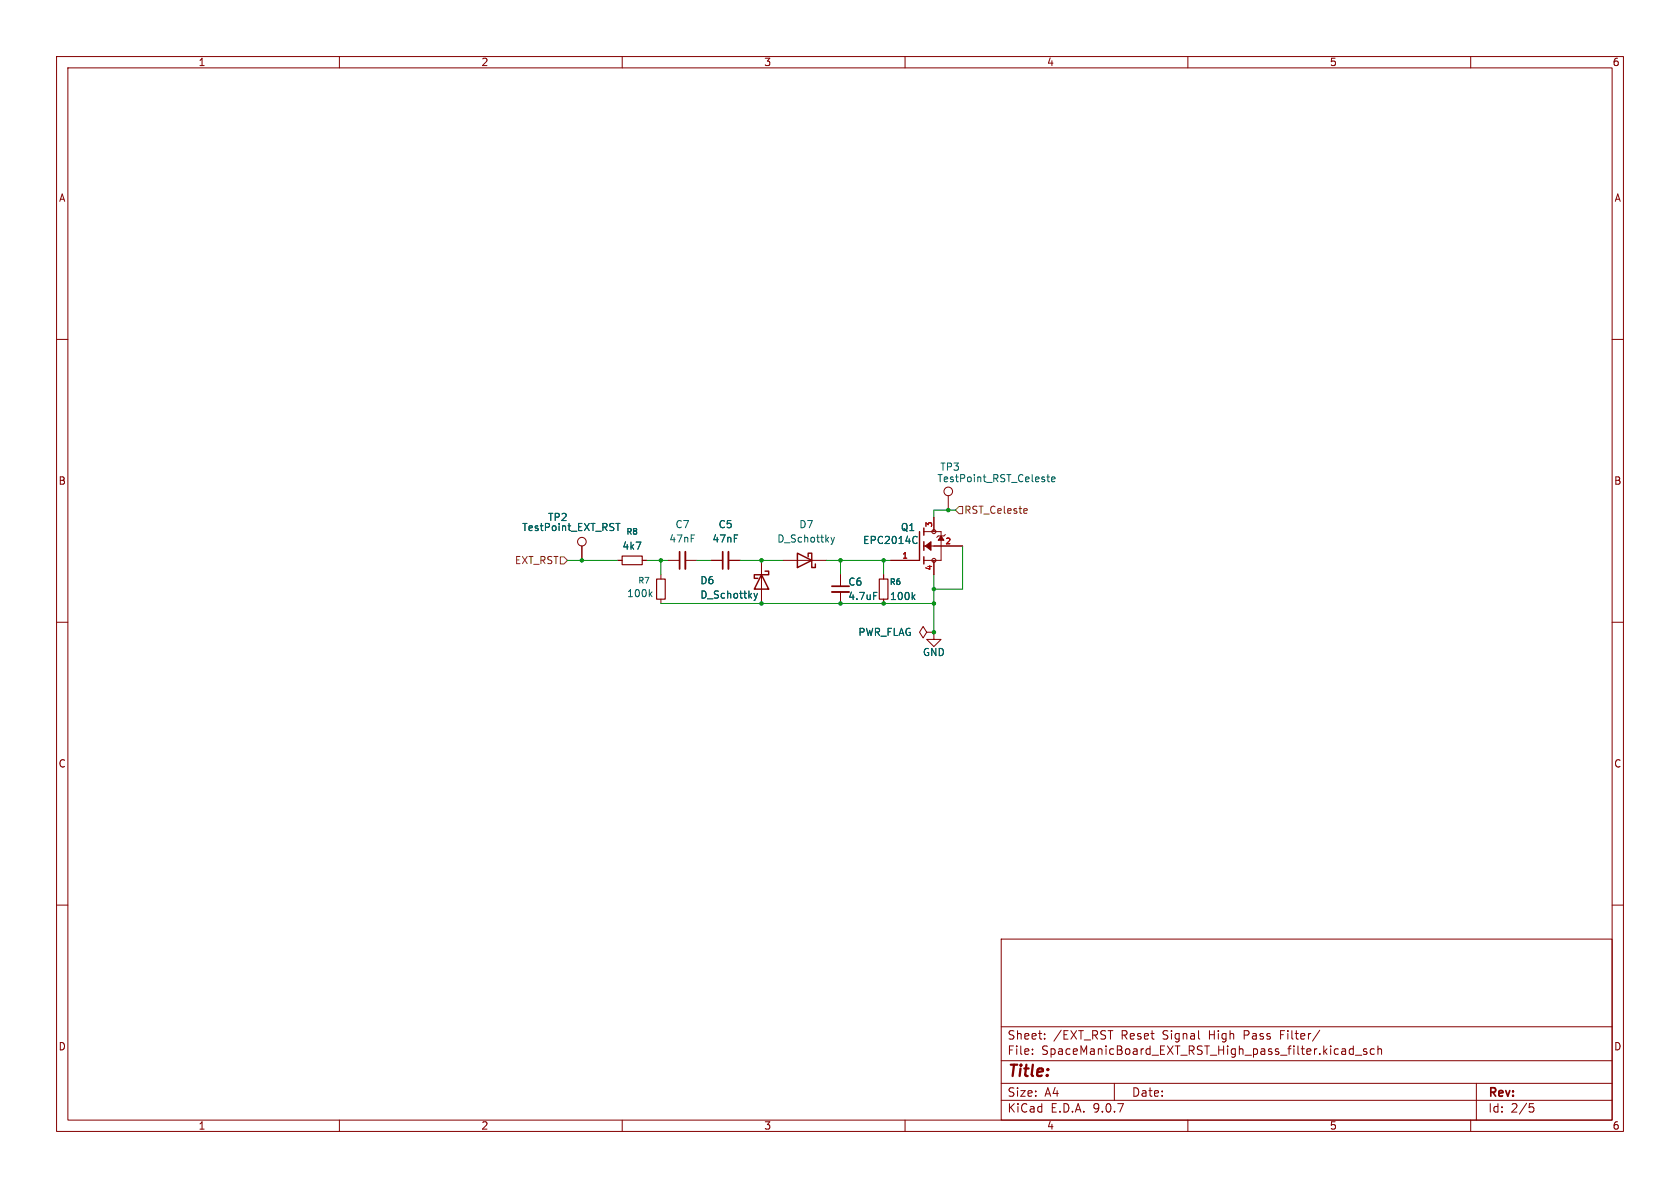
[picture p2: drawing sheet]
(kicad_sch
 (version 20250114)
 (generator "eeschema")
 (generator_version "9.0")
 (paper "A4")
 (lib_symbols
  (symbol "Connector:TestPoint"
   (pin_numbers (hide yes))
   (pin_names
    (offset 0.762) (hide yes)) (exclude_from_sim no) (in_bom yes) (on_board yes)
   (property "Reference" "TP" (at 0 6.858 0) (effects (font (size 1.27 1.27))))
   (property "Value" "TestPoint" (at 0 5.08 0) (effects (font (size 1.27 1.27))))
   (property "Footprint" "" (at 5.08 0 0) (effects (font (size 1.27 1.27)) (hide yes)))
   (property "Datasheet" "~" (at 5.08 0 0) (effects (font (size 1.27 1.27)) (hide yes)))
   (property "Description" "test point" (at 0 0 0) (effects (font (size 1.27 1.27)) (hide yes)))
   (symbol "TestPoint_0_1"
    (circle (center 0 3.302) (radius 0.762) (stroke (width 0) (type default)) (fill (type none))))
   (symbol "TestPoint_1_1"
    (pin passive line (at 0 0 90) (length 2.54) (name "1" (effects (font (size 1.27 1.27)))) (number "1" (effects (font (size 1.27 1.27))))))
   (embedded_fonts no))
  (symbol "Device:C_Small"
   (pin_numbers (hide yes))
   (pin_names
    (offset 0.254) (hide yes)) (exclude_from_sim no) (in_bom yes) (on_board yes)
   (property "Reference" "C" (at 0.254 1.778 0) (effects (font (size 1.27 1.27)) (justify left)))
   (property "Value" "C_Small" (at 0.254 -2.032 0) (effects (font (size 1.27 1.27)) (justify left)))
   (property "Footprint" "" (at 0 0 0) (effects (font (size 1.27 1.27)) (hide yes)))
   (property "Datasheet" "~" (at 0 0 0) (effects (font (size 1.27 1.27)) (hide yes)))
   (property "Description" "Unpolarized capacitor, small symbol" (at 0 0 0) (effects (font (size 1.27 1.27)) (hide yes)))
   (symbol "C_Small_0_1"
    (polyline (pts (xy -1.524 0.508) (xy 1.524 0.508)) (stroke (width 0.3048) (type default)) (fill (type none)))
    (polyline (pts (xy -1.524 -0.508) (xy 1.524 -0.508)) (stroke (width 0.3302) (type default)) (fill (type none))))
   (symbol "C_Small_1_1"
    (pin passive line (at 0 2.54 270) (length 2.032) (name "~" (effects (font (size 1.27 1.27)))) (number "1" (effects (font (size 1.27 1.27)))))
    (pin passive line (at 0 -2.54 90) (length 2.032) (name "~" (effects (font (size 1.27 1.27)))) (number "2" (effects (font (size 1.27 1.27))))))
   (embedded_fonts no))
  (symbol "Device:D_Schottky"
   (pin_numbers (hide yes))
   (pin_names
    (offset 1.016) (hide yes)) (exclude_from_sim no) (in_bom yes) (on_board yes)
   (property "Reference" "D" (at 0 2.54 0) (effects (font (size 1.27 1.27))))
   (property "Value" "D_Schottky" (at 0 -2.54 0) (effects (font (size 1.27 1.27))))
   (property "Footprint" "" (at 0 0 0) (effects (font (size 1.27 1.27)) (hide yes)))
   (property "Datasheet" "~" (at 0 0 0) (effects (font (size 1.27 1.27)) (hide yes)))
   (property "Description" "Schottky diode" (at 0 0 0) (effects (font (size 1.27 1.27)) (hide yes)))
   (symbol "D_Schottky_0_1"
    (polyline (pts (xy -1.905 0.635) (xy -1.905 1.27) (xy -1.27 1.27) (xy -1.27 -1.27) (xy -0.635 -1.27) (xy -0.635 -0.635)) (stroke (width 0.254) (type default)) (fill (type none)))
    (polyline (pts (xy 1.27 1.27) (xy 1.27 -1.27) (xy -1.27 0) (xy 1.27 1.27)) (stroke (width 0.254) (type default)) (fill (type none)))
    (polyline (pts (xy 1.27 0) (xy -1.27 0)) (stroke (width 0) (type default)) (fill (type none))))
   (symbol "D_Schottky_1_1"
    (pin passive line (at -3.81 0 0) (length 2.54) (name "K" (effects (font (size 1.27 1.27)))) (number "1" (effects (font (size 1.27 1.27)))))
    (pin passive line (at 3.81 0 180) (length 2.54) (name "A" (effects (font (size 1.27 1.27)))) (number "2" (effects (font (size 1.27 1.27))))))
   (embedded_fonts no))
  (symbol "Device:R_Small"
   (pin_numbers (hide yes))
   (pin_names
    (offset 0.254) (hide yes)) (exclude_from_sim no) (in_bom yes) (on_board yes)
   (property "Reference" "R" (at 0 0 90) (effects (font (size 1.016 1.016))))
   (property "Value" "R_Small" (at 1.778 0 90) (effects (font (size 1.27 1.27))))
   (property "Footprint" "" (at 0 0 0) (effects (font (size 1.27 1.27)) (hide yes)))
   (property "Datasheet" "~" (at 0 0 0) (effects (font (size 1.27 1.27)) (hide yes)))
   (property "Description" "Resistor, small symbol" (at 0 0 0) (effects (font (size 1.27 1.27)) (hide yes)))
   (symbol "R_Small_0_1"
    (rectangle (start -0.762 1.778) (end 0.762 -1.778) (stroke (width 0.2032) (type default)) (fill (type none))))
   (symbol "R_Small_1_1"
    (pin passive line (at 0 2.54 270) (length 0.762) (name "~" (effects (font (size 1.27 1.27)))) (number "1" (effects (font (size 1.27 1.27)))))
    (pin passive line (at 0 -2.54 90) (length 0.762) (name "~" (effects (font (size 1.27 1.27)))) (number "2" (effects (font (size 1.27 1.27))))))
   (embedded_fonts no))
  (symbol "EPC2014C:EPC2014C"
   (pin_names
    (offset 1.016)) (exclude_from_sim no) (in_bom yes) (on_board yes)
   (property "Reference" "Q" (at -8.89 3.81 0) (effects (font (size 1.27 1.27)) (justify left bottom)))
   (property "Value" "EPC2014C" (at -8.89 -7.62 0) (effects (font (size 1.27 1.27)) (justify left bottom)))
   (property "Footprint" "EPC2014C:TRANS_EPC2014C" (at 0 0 0) (effects (font (size 1.27 1.27)) (justify bottom) (hide yes)))
   (property "Datasheet" "" (at 0 0 0) (effects (font (size 1.27 1.27)) (hide yes)))
   (property "Description" "" (at 0 0 0) (effects (font (size 1.27 1.27)) (hide yes)))
   (property "MF" "EPC" (at 0 0 0) (effects (font (size 1.27 1.27)) (justify bottom) (hide yes)))
   (property "MAXIMUM_PACKAGE_HEIGHT" "0.815mm" (at 0 0 0) (effects (font (size 1.27 1.27)) (justify bottom) (hide yes)))
   (property "Package" "Die EPC" (at 0 0 0) (effects (font (size 1.27 1.27)) (justify bottom) (hide yes)))
   (property "Price" "None" (at 0 0 0) (effects (font (size 1.27 1.27)) (justify bottom) (hide yes)))
   (property "Check_prices" "https://www.snapeda.com/parts/EPC2014C/EPC/view-part/?ref=eda" (at 0 0 0) (effects (font (size 1.27 1.27)) (justify bottom) (hide yes)))
   (property "STANDARD" "Manufacturer Recommendations" (at 0 0 0) (effects (font (size 1.27 1.27)) (justify bottom) (hide yes)))
   (property "PARTREV" "N/A" (at 0 0 0) (effects (font (size 1.27 1.27)) (justify bottom) (hide yes)))
   (property "SnapEDA_Link" "https://www.snapeda.com/parts/EPC2014C/EPC/view-part/?ref=snap" (at 0 0 0) (effects (font (size 1.27 1.27)) (justify bottom) (hide yes)))
   (property "MP" "EPC2014C" (at 0 0 0) (effects (font (size 1.27 1.27)) (justify bottom) (hide yes)))
   (property "Description_1" "N-Channel 40 V 10A (Ta) - Surface Mount Die Outline (5-Solder Bar)" (at 0 0 0) (effects (font (size 1.27 1.27)) (justify bottom) (hide yes)))
   (property "Availability" "In Stock" (at 0 0 0) (effects (font (size 1.27 1.27)) (justify bottom) (hide yes)))
   (property "MANUFACTURER" "EPC" (at 0 0 0) (effects (font (size 1.27 1.27)) (justify bottom) (hide yes)))
   (symbol "EPC2014C_0_0"
    (polyline (pts (xy 0 2.54) (xy 0 -2.54)) (stroke (width 0.254) (type default)) (fill (type none)))
    (polyline (pts (xy 0.762 3.175) (xy 0.762 2.54)) (stroke (width 0.254) (type default)) (fill (type none)))
    (polyline (pts (xy 0.762 2.54) (xy 0.762 1.905)) (stroke (width 0.254) (type default)) (fill (type none)))
    (polyline (pts (xy 0.762 2.54) (xy 3.81 2.54)) (stroke (width 0.1524) (type default)) (fill (type none)))
    (polyline (pts (xy 0.762 0.762) (xy 0.762 0)) (stroke (width 0.254) (type default)) (fill (type none)))
    (polyline (pts (xy 0.762 0) (xy 0.762 -0.762)) (stroke (width 0.254) (type default)) (fill (type none)))
    (polyline (pts (xy 0.762 0) (xy 2.54 0)) (stroke (width 0.1524) (type default)) (fill (type none)))
    (polyline (pts (xy 0.762 -1.905) (xy 0.762 -2.54)) (stroke (width 0.254) (type default)) (fill (type none)))
    (polyline (pts (xy 0.762 -2.54) (xy 0.762 -3.175)) (stroke (width 0.254) (type default)) (fill (type none)))
    (polyline (pts (xy 1.016 0) (xy 2.032 0.762) (xy 2.032 -0.762) (xy 1.016 0)) (stroke (width 0.1524) (type default)) (fill (type outline)))
    (circle (center 2.54 2.54) (radius 0.3592) (stroke (width 0) (type default)) (fill (type none)))
    (circle (center 2.54 -2.54) (radius 0.3592) (stroke (width 0) (type default)) (fill (type none)))
    (polyline (pts (xy 3.302 1.778) (xy 3.048 1.524)) (stroke (width 0.1524) (type default)) (fill (type none)))
    (polyline (pts (xy 3.81 2.54) (xy 3.81 -2.54)) (stroke (width 0.1524) (type default)) (fill (type none)))
    (polyline (pts (xy 3.81 1.778) (xy 3.302 1.016) (xy 4.318 1.016) (xy 3.81 1.778)) (stroke (width 0.1524) (type default)) (fill (type outline)))
    (polyline (pts (xy 3.81 -2.54) (xy 0.762 -2.54)) (stroke (width 0.1524) (type default)) (fill (type none)))
    (polyline (pts (xy 4.318 1.778) (xy 3.302 1.778)) (stroke (width 0.1524) (type default)) (fill (type none)))
    (polyline (pts (xy 4.572 2.032) (xy 4.318 1.778)) (stroke (width 0.1524) (type default)) (fill (type none)))
    (pin passive line (at -5.08 -2.54 0) (length 5.08) (name "~" (effects (font (size 1.016 1.016)))) (number "1" (effects (font (size 1.016 1.016)))))
    (pin passive line (at 2.54 5.08 270) (length 2.54) (name "~" (effects (font (size 1.016 1.016)))) (number "3" (effects (font (size 1.016 1.016)))))
    (pin passive line (at 2.54 5.08 270) (length 2.54) (hide yes) (name "~" (effects (font (size 1.016 1.016)))) (number "5" (effects (font (size 1.016 1.016)))))
    (pin passive line (at 2.54 -5.08 90) (length 2.54) (name "~" (effects (font (size 1.016 1.016)))) (number "4" (effects (font (size 1.016 1.016)))))
    (pin passive line (at 7.62 0 180) (length 5.08) (name "~" (effects (font (size 1.016 1.016)))) (number "2" (effects (font (size 1.016 1.016))))))
   (embedded_fonts no))
  (symbol "power:GND"
   (power)
   (pin_numbers (hide yes))
   (pin_names
    (offset 0) (hide yes)) (exclude_from_sim no) (in_bom yes) (on_board yes)
   (property "Reference" "#PWR" (at 0 -6.35 0) (effects (font (size 1.27 1.27)) (hide yes)))
   (property "Value" "GND" (at 0 -3.81 0) (effects (font (size 1.27 1.27))))
   (property "Footprint" "" (at 0 0 0) (effects (font (size 1.27 1.27)) (hide yes)))
   (property "Datasheet" "" (at 0 0 0) (effects (font (size 1.27 1.27)) (hide yes)))
   (property "Description" "Power symbol creates a global label with name \"GND\" , ground" (at 0 0 0) (effects (font (size 1.27 1.27)) (hide yes)))
   (symbol "GND_0_1"
    (polyline (pts (xy 0 0) (xy 0 -1.27) (xy 1.27 -1.27) (xy 0 -2.54) (xy -1.27 -1.27) (xy 0 -1.27)) (stroke (width 0) (type default)) (fill (type none))))
   (symbol "GND_1_1"
    (pin power_in line (at 0 0 270) (length 0) (name "~" (effects (font (size 1.27 1.27)))) (number "1" (effects (font (size 1.27 1.27))))))
   (embedded_fonts no))
  (symbol "power:PWR_FLAG"
   (power)
   (pin_numbers (hide yes))
   (pin_names
    (offset 0) (hide yes)) (exclude_from_sim no) (in_bom yes) (on_board yes)
   (property "Reference" "#FLG" (at 0 1.905 0) (effects (font (size 1.27 1.27)) (hide yes)))
   (property "Value" "PWR_FLAG" (at 0 3.81 0) (effects (font (size 1.27 1.27))))
   (property "Footprint" "" (at 0 0 0) (effects (font (size 1.27 1.27)) (hide yes)))
   (property "Datasheet" "~" (at 0 0 0) (effects (font (size 1.27 1.27)) (hide yes)))
   (property "Description" "Special symbol for telling ERC where power comes from" (at 0 0 0) (effects (font (size 1.27 1.27)) (hide yes)))
   (symbol "PWR_FLAG_0_0"
    (pin power_out line (at 0 0 90) (length 0) (name "~" (effects (font (size 1.27 1.27)))) (number "1" (effects (font (size 1.27 1.27))))))
   (symbol "PWR_FLAG_0_1"
    (polyline (pts (xy 0 0) (xy 0 1.27) (xy -1.016 1.905) (xy 0 2.54) (xy 1.016 1.905) (xy 0 1.27)) (stroke (width 0) (type default)) (fill (type none))))
   (embedded_fonts no)))
 (junction
  (at 165.1 104.14)
  (diameter 0)
  (color 0 0 0 0))
 (junction
  (at 148.59 106.68)
  (diameter 0)
  (color 0 0 0 0))
 (junction
  (at 134.62 106.68)
  (diameter 0)
  (color 0 0 0 0))
 (junction
  (at 156.21 106.68)
  (diameter 0)
  (color 0 0 0 0))
 (junction
  (at 102.87 99.06)
  (diameter 0)
  (color 0 0 0 0))
 (junction
  (at 134.62 99.06)
  (diameter 0)
  (color 0 0 0 0))
 (junction
  (at 165.1 106.68)
  (diameter 0)
  (color 0 0 0 0))
 (junction
  (at 156.21 99.06)
  (diameter 0)
  (color 0 0 0 0))
 (junction
  (at 148.59 99.06)
  (diameter 0)
  (color 0 0 0 0))
 (junction
  (at 167.64 90.17)
  (diameter 0)
  (color 0 0 0 0))
 (junction
  (at 165.1 111.76)
  (diameter 0)
  (color 0 0 0 0))
 (junction
  (at 116.84 99.06)
  (diameter 0)
  (color 0 0 0 0))
 (wire
  (pts (xy 116.84 99.06) (xy 118.11 99.06))
  (stroke (width 0) (type default)))
 (wire
  (pts (xy 165.1 90.17) (xy 165.1 91.44))
  (stroke (width 0) (type default)))
 (wire
  (pts (xy 165.1 101.6) (xy 165.1 104.14))
  (stroke (width 0) (type default)))
 (wire
  (pts (xy 156.21 106.68) (xy 165.1 106.68))
  (stroke (width 0) (type default)))
 (wire
  (pts (xy 134.62 99.06) (xy 138.43 99.06))
  (stroke (width 0) (type default)))
 (wire
  (pts (xy 102.87 99.06) (xy 109.22 99.06))
  (stroke (width 0) (type default)))
 (wire
  (pts (xy 165.1 104.14) (xy 165.1 106.68))
  (stroke (width 0) (type default)))
 (wire
  (pts (xy 116.84 99.06) (xy 116.84 101.6))
  (stroke (width 0) (type default)))
 (wire
  (pts (xy 114.3 99.06) (xy 116.84 99.06))
  (stroke (width 0) (type default)))
 (wire
  (pts (xy 156.21 99.06) (xy 157.48 99.06))
  (stroke (width 0) (type default)))
 (wire
  (pts (xy 165.1 106.68) (xy 165.1 111.76))
  (stroke (width 0) (type default)))
 (wire
  (pts (xy 123.19 99.06) (xy 125.73 99.06))
  (stroke (width 0) (type default)))
 (wire
  (pts (xy 167.64 90.17) (xy 168.91 90.17))
  (stroke (width 0) (type default)))
 (wire
  (pts (xy 170.18 96.52) (xy 170.18 104.14))
  (stroke (width 0) (type default)))
 (wire
  (pts (xy 165.1 90.17) (xy 167.64 90.17))
  (stroke (width 0) (type default)))
 (wire
  (pts (xy 148.59 99.06) (xy 148.59 101.6))
  (stroke (width 0) (type default)))
 (wire
  (pts (xy 148.59 99.06) (xy 156.21 99.06))
  (stroke (width 0) (type default)))
 (wire
  (pts (xy 116.84 106.68) (xy 134.62 106.68))
  (stroke (width 0) (type default)))
 (wire
  (pts (xy 165.1 104.14) (xy 170.18 104.14))
  (stroke (width 0) (type default)))
 (wire
  (pts (xy 146.05 99.06) (xy 148.59 99.06))
  (stroke (width 0) (type default)))
 (wire
  (pts (xy 130.81 99.06) (xy 134.62 99.06))
  (stroke (width 0) (type default)))
 (wire
  (pts (xy 134.62 106.68) (xy 148.59 106.68))
  (stroke (width 0) (type default)))
 (wire
  (pts (xy 100.33 99.06) (xy 102.87 99.06))
  (stroke (width 0) (type default)))
 (wire
  (pts (xy 148.59 106.68) (xy 156.21 106.68))
  (stroke (width 0) (type default)))
 (wire
  (pts (xy 156.21 99.06) (xy 156.21 101.6))
  (stroke (width 0) (type default)))
 (hierarchical_label "EXT_RST"
  (shape input)
  (at 100.33 99.06 180)
  (effects (font (size 1.27 1.27)) (justify right)))
 (hierarchical_label "RST_Celeste"
  (shape input)
  (at 168.91 90.17 0)
  (effects (font (size 1.27 1.27)) (justify left)))
 (symbol
  (lib_id "Device:R_Small")
  (at 116.84 104.14 0)
  (unit 1)
  (exclude_from_sim no)
  (in_bom yes)
  (on_board yes)
  (dnp no)
  (property "Reference" "R7" (at 112.776 102.616 0) (effects (font (size 1.016 1.016)) (justify left)))
  (property "Value" "100k" (at 110.744 104.902 0) (effects (font (size 1.27 1.27)) (justify left)))
  (property "Footprint" "Resistor_SMD:R_0603_1608Metric" (at 116.84 104.14 0) (effects (font (size 1.27 1.27)) (hide yes)))
  (property "Datasheet" "~" (at 116.84 104.14 0) (effects (font (size 1.27 1.27)) (hide yes)))
  (property "Description" "Resistor, small symbol" (at 116.84 104.14 0) (effects (font (size 1.27 1.27)) (hide yes)))
  (pin "1")
  (pin "2"))
 (symbol
  (lib_id "Device:D_Schottky")
  (at 142.24 99.06 180)
  (unit 1)
  (exclude_from_sim no)
  (in_bom yes)
  (on_board yes)
  (dnp no)
  (fields_autoplaced yes)
  (property "Reference" "D7" (at 142.5575 92.71 0) (effects (font (size 1.27 1.27))))
  (property "Value" "D_Schottky" (at 142.5575 95.25 0) (effects (font (size 1.27 1.27))))
  (property "Footprint" "Diode_SMD:D_0402_1005Metric" (at 142.24 99.06 0) (effects (font (size 1.27 1.27)) (hide yes)))
  (property "Datasheet" "~" (at 142.24 99.06 0) (effects (font (size 1.27 1.27)) (hide yes)))
  (property "Description" "Schottky diode" (at 142.24 99.06 0) (effects (font (size 1.27 1.27)) (hide yes)))
  (pin "1")
  (pin "2"))
 (symbol
  (lib_id "Device:D_Schottky")
  (at 134.62 102.87 270)
  (unit 1)
  (exclude_from_sim no)
  (in_bom yes)
  (on_board yes)
  (dnp no)
  (property "Reference" "D6" (at 123.698 102.616 90) (effects (font (size 1.27 1.27)) (justify left)))
  (property "Value" "D_Schottky" (at 123.698 105.156 90) (effects (font (size 1.27 1.27)) (justify left)))
  (property "Footprint" "Diode_SMD:D_0402_1005Metric" (at 134.62 102.87 0) (effects (font (size 1.27 1.27)) (hide yes)))
  (property "Datasheet" "~" (at 134.62 102.87 0) (effects (font (size 1.27 1.27)) (hide yes)))
  (property "Description" "Schottky diode" (at 134.62 102.87 0) (effects (font (size 1.27 1.27)) (hide yes)))
  (pin "2")
  (pin "1"))
 (symbol
  (lib_id "Connector:TestPoint")
  (at 102.87 99.06 0)
  (unit 1)
  (exclude_from_sim no)
  (in_bom yes)
  (on_board yes)
  (dnp no)
  (property "Reference" "TP2" (at 96.774 91.44 0) (effects (font (size 1.27 1.27)) (justify left)))
  (property "Value" "TestPoint_EXT_RST" (at 92.202 93.218 0) (effects (font (size 1.27 1.27)) (justify left)))
  (property "Footprint" "TestPoint:TestPoint_Pad_D1.5mm" (at 107.95 99.06 0) (effects (font (size 1.27 1.27)) (hide yes)))
  (property "Datasheet" "~" (at 107.95 99.06 0) (effects (font (size 1.27 1.27)) (hide yes)))
  (property "Description" "test point" (at 102.87 99.06 0) (effects (font (size 1.27 1.27)) (hide yes)))
  (pin "1"))
 (symbol
  (lib_id "Device:R_Small")
  (at 156.21 104.14 0)
  (unit 1)
  (exclude_from_sim no)
  (in_bom yes)
  (on_board yes)
  (dnp no)
  (property "Reference" "R6" (at 157.226 102.87 0) (effects (font (size 1.016 1.016)) (justify left)))
  (property "Value" "100k" (at 157.226 105.41 0) (effects (font (size 1.27 1.27)) (justify left)))
  (property "Footprint" "Resistor_SMD:R_0603_1608Metric" (at 156.21 104.14 0) (effects (font (size 1.27 1.27)) (hide yes)))
  (property "Datasheet" "~" (at 156.21 104.14 0) (effects (font (size 1.27 1.27)) (hide yes)))
  (property "Description" "Resistor, small symbol" (at 156.21 104.14 0) (effects (font (size 1.27 1.27)) (hide yes)))
  (pin "1")
  (pin "2"))
 (symbol
  (lib_id "Device:R_Small")
  (at 111.76 99.06 90)
  (unit 1)
  (exclude_from_sim no)
  (in_bom yes)
  (on_board yes)
  (dnp no)
  (fields_autoplaced yes)
  (property "Reference" "R8" (at 111.76 93.98 90) (effects (font (size 1.016 1.016))))
  (property "Value" "4k7" (at 111.76 96.52 90) (effects (font (size 1.27 1.27))))
  (property "Footprint" "Resistor_SMD:R_0402_1005Metric" (at 111.76 99.06 0) (effects (font (size 1.27 1.27)) (hide yes)))
  (property "Datasheet" "~" (at 111.76 99.06 0) (effects (font (size 1.27 1.27)) (hide yes)))
  (property "Description" "Resistor, small symbol" (at 111.76 99.06 0) (effects (font (size 1.27 1.27)) (hide yes)))
  (pin "1")
  (pin "2"))
 (symbol
  (lib_id "Connector:TestPoint")
  (at 167.64 90.17 0)
  (unit 1)
  (exclude_from_sim no)
  (in_bom yes)
  (on_board yes)
  (dnp no)
  (property "Reference" "TP3" (at 166.116 82.55 0) (effects (font (size 1.27 1.27)) (justify left)))
  (property "Value" "TestPoint_RST_Celeste" (at 165.608 84.582 0) (effects (font (size 1.27 1.27)) (justify left)))
  (property "Footprint" "TestPoint:TestPoint_Pad_D1.5mm" (at 172.72 90.17 0) (effects (font (size 1.27 1.27)) (hide yes)))
  (property "Datasheet" "~" (at 172.72 90.17 0) (effects (font (size 1.27 1.27)) (hide yes)))
  (property "Description" "test point" (at 167.64 90.17 0) (effects (font (size 1.27 1.27)) (hide yes)))
  (pin "1"))
 (symbol
  (lib_id "Device:C_Small")
  (at 120.65 99.06 90)
  (unit 1)
  (exclude_from_sim no)
  (in_bom yes)
  (on_board yes)
  (dnp no)
  (fields_autoplaced yes)
  (property "Reference" "C7" (at 120.6563 92.71 90) (effects (font (size 1.27 1.27))))
  (property "Value" "47nF" (at 120.6563 95.25 90) (effects (font (size 1.27 1.27))))
  (property "Footprint" "Capacitor_SMD:C_0603_1608Metric" (at 120.65 99.06 0) (effects (font (size 1.27 1.27)) (hide yes)))
  (property "Datasheet" "~" (at 120.65 99.06 0) (effects (font (size 1.27 1.27)) (hide yes)))
  (property "Description" "Unpolarized capacitor, small symbol" (at 120.65 99.06 0) (effects (font (size 1.27 1.27)) (hide yes)))
  (pin "2")
  (pin "1"))
 (symbol
  (lib_id "power:GND")
  (at 165.1 111.76 0)
  (mirror y)
  (unit 1)
  (exclude_from_sim no)
  (in_bom yes)
  (on_board yes)
  (dnp no)
  (property "Reference" "#PWR01" (at 165.1 118.11 0) (effects (font (size 1.27 1.27)) (hide yes)))
  (property "Value" "GND" (at 167.132 115.316 0) (effects (font (size 1.27 1.27)) (justify left)))
  (property "Footprint" "" (at 165.1 111.76 0) (effects (font (size 1.27 1.27)) (hide yes)))
  (property "Datasheet" "" (at 165.1 111.76 0) (effects (font (size 1.27 1.27)) (hide yes)))
  (property "Description" "Power symbol creates a global label with name \"GND\" , ground" (at 165.1 111.76 0) (effects (font (size 1.27 1.27)) (hide yes)))
  (pin "1"))
 (symbol
  (lib_id "power:PWR_FLAG")
  (at 165.1 111.76 90)
  (unit 1)
  (exclude_from_sim no)
  (in_bom yes)
  (on_board yes)
  (dnp no)
  (fields_autoplaced yes)
  (property "Reference" "#FLG03" (at 163.195 111.76 0) (effects (font (size 1.27 1.27)) (hide yes)))
  (property "Value" "PWR_FLAG" (at 161.29 111.7599 90) (effects (font (size 1.27 1.27)) (justify left)))
  (property "Footprint" "" (at 165.1 111.76 0) (effects (font (size 1.27 1.27)) (hide yes)))
  (property "Datasheet" "~" (at 165.1 111.76 0) (effects (font (size 1.27 1.27)) (hide yes)))
  (property "Description" "Special symbol for telling ERC where power comes from" (at 165.1 111.76 0) (effects (font (size 1.27 1.27)) (hide yes)))
  (pin "1"))
 (symbol
  (lib_id "Device:C_Small")
  (at 128.27 99.06 90)
  (unit 1)
  (exclude_from_sim no)
  (in_bom yes)
  (on_board yes)
  (dnp no)
  (fields_autoplaced yes)
  (property "Reference" "C5" (at 128.2763 92.71 90) (effects (font (size 1.27 1.27))))
  (property "Value" "47nF" (at 128.2763 95.25 90) (effects (font (size 1.27 1.27))))
  (property "Footprint" "Capacitor_SMD:C_0603_1608Metric" (at 128.27 99.06 0) (effects (font (size 1.27 1.27)) (hide yes)))
  (property "Datasheet" "~" (at 128.27 99.06 0) (effects (font (size 1.27 1.27)) (hide yes)))
  (property "Description" "Unpolarized capacitor, small symbol" (at 128.27 99.06 0) (effects (font (size 1.27 1.27)) (hide yes)))
  (pin "2")
  (pin "1"))
 (symbol
  (lib_id "Device:C_Small")
  (at 148.59 104.14 0)
  (unit 1)
  (exclude_from_sim no)
  (in_bom yes)
  (on_board yes)
  (dnp no)
  (property "Reference" "C6" (at 149.86 102.87 0) (effects (font (size 1.27 1.27)) (justify left)))
  (property "Value" "4.7uF" (at 149.86 105.41 0) (effects (font (size 1.27 1.27)) (justify left)))
  (property "Footprint" "Capacitor_SMD:C_0603_1608Metric" (at 148.59 104.14 0) (effects (font (size 1.27 1.27)) (hide yes)))
  (property "Datasheet" "~" (at 148.59 104.14 0) (effects (font (size 1.27 1.27)) (hide yes)))
  (property "Description" "Unpolarized capacitor, small symbol" (at 148.59 104.14 0) (effects (font (size 1.27 1.27)) (hide yes)))
  (pin "2")
  (pin "1"))
 (symbol
  (lib_id "EPC2014C:EPC2014C")
  (at 162.56 96.52 0)
  (unit 1)
  (exclude_from_sim no)
  (in_bom yes)
  (on_board yes)
  (dnp no)
  (property "Reference" "Q1" (at 160.528 93.218 0) (effects (font (size 1.27 1.27))))
  (property "Value" "EPC2014C" (at 157.48 95.504 0) (effects (font (size 1.27 1.27))))
  (property "Footprint" "EPC2014C:TRANS_EPC2014C" (at 162.56 96.52 0) (effects (font (size 1.27 1.27)) (justify bottom) (hide yes)))
  (property "Datasheet" "" (at 162.56 96.52 0) (effects (font (size 1.27 1.27)) (hide yes)))
  (property "Description" "" (at 162.56 96.52 0) (effects (font (size 1.27 1.27)) (hide yes)))
  (property "MF" "EPC" (at 162.56 96.52 0) (effects (font (size 1.27 1.27)) (justify bottom) (hide yes)))
  (property "MAXIMUM_PACKAGE_HEIGHT" "0.815mm" (at 162.56 96.52 0) (effects (font (size 1.27 1.27)) (justify bottom) (hide yes)))
  (property "Package" "Die EPC" (at 162.56 96.52 0) (effects (font (size 1.27 1.27)) (justify bottom) (hide yes)))
  (property "Price" "None" (at 162.56 96.52 0) (effects (font (size 1.27 1.27)) (justify bottom) (hide yes)))
  (property "Check_prices" "https://www.snapeda.com/parts/EPC2014C/EPC/view-part/?ref=eda" (at 162.56 96.52 0) (effects (font (size 1.27 1.27)) (justify bottom) (hide yes)))
  (property "STANDARD" "Manufacturer Recommendations" (at 162.56 96.52 0) (effects (font (size 1.27 1.27)) (justify bottom) (hide yes)))
  (property "PARTREV" "N/A" (at 162.56 96.52 0) (effects (font (size 1.27 1.27)) (justify bottom) (hide yes)))
  (property "SnapEDA_Link" "https://www.snapeda.com/parts/EPC2014C/EPC/view-part/?ref=snap" (at 162.56 96.52 0) (effects (font (size 1.27 1.27)) (justify bottom) (hide yes)))
  (property "MP" "EPC2014C" (at 162.56 96.52 0) (effects (font (size 1.27 1.27)) (justify bottom) (hide yes)))
  (property "Description_1" "N-Channel 40 V 10A (Ta) - Surface Mount Die Outline (5-Solder Bar)" (at 162.56 96.52 0) (effects (font (size 1.27 1.27)) (justify bottom) (hide yes)))
  (property "Availability" "In Stock" (at 162.56 96.52 0) (effects (font (size 1.27 1.27)) (justify bottom) (hide yes)))
  (property "MANUFACTURER" "EPC" (at 162.56 96.52 0) (effects (font (size 1.27 1.27)) (justify bottom) (hide yes)))
  (pin "1")
  (pin "3")
  (pin "5")
  (pin "4")
  (pin "2")))
